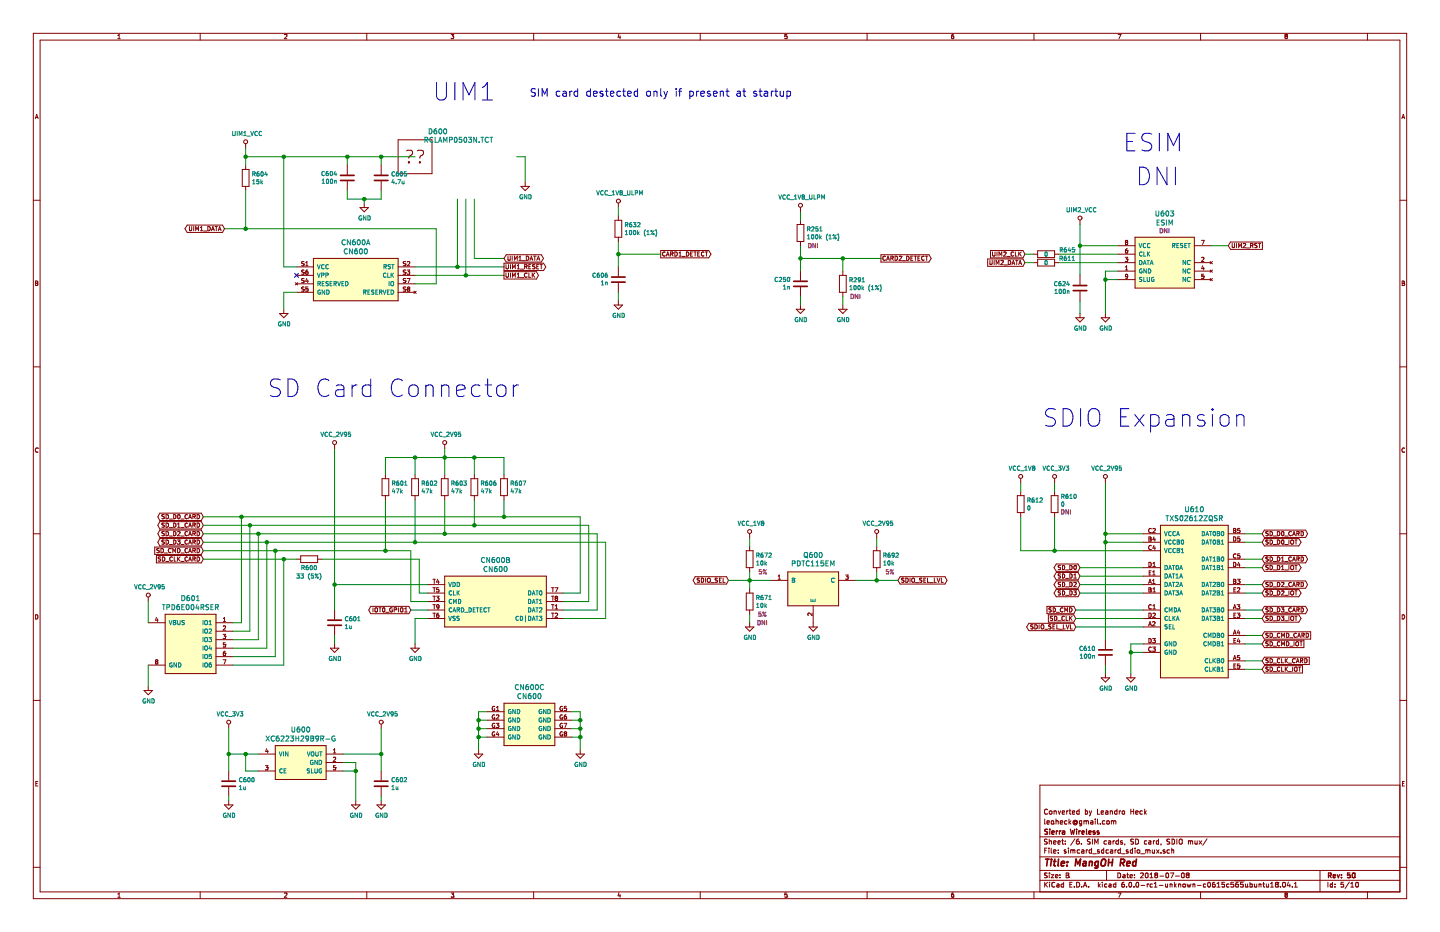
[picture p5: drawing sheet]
EESchema Schematic File Version 4
LIBS:mangoh_red_board-cache
EELAYER 26 0
EELAYER END
$Descr B 17000 11000
encoding utf-8
Sheet 6 10
Title "MangOH Red"
Date "2018-07-08"
Rev "50"
Comp "Sierra Wireless"
Comment1 "leoheck@gmail.com"
Comment2 "Converted by Leandro Heck"
Comment3 ""
Comment4 ""
$EndDescr
Text Notes 3150 4700 0    207  ~ 0
SD Card Connector
$Comp
L MangOH-Red:XC6223H29B9R-G U600
U 1 1
P 3050 8900
F 0 "U600" H 3550 9190 60  0000 C CNN
F 1 "XC6223H29B9R-G" H 3550 9084 60  0000 C CNN
F 2 "Package_DFN_QFN:AMS_QFN-4-1EP_2x2mm_P0.95mm_EP0.7x1.6mm" H 3050 8900 50  0001 C CNN
F 3 "" H 3050 8900 50  0001 C CNN
	1    3050 8900
	1    0    0    -1  
$EndComp
Text Notes 5100 1200 0    207  ~ 0
UIM1
Text Notes 13250 1800 0    207  ~ 0
ESIM
Text Notes 12300 5050 0    207  ~ 0
SDIO Expansion
Text Notes 13400 2200 0    207  ~ 0
DNI
Text Notes 6250 1150 0    89   ~ 0
SIM card destected only if present at startup
$Comp
L MangOH-Red:RCLAMP0503N.TCT D600
U 1 1
P 4900 1850
F 0 "D600" H 5050 2150 60  0000 L CNN
F 1 "RCLAMP0503N.TCT" H 5000 2050 60  0000 L CNN
F 2 "" H 4900 1850 50  0001 C CNN
F 3 "" H 4900 1850 50  0001 C CNN
	1    4900 1850
	1    0    0    -1  
$EndComp
$Comp
L MangOH-Red:ESIM U603
U 1 1
P 13200 2900
F 0 "U603" H 13750 3280 60  0000 C CNN
F 1 "ESIM" H 13750 3174 60  0000 C CNN
F 2 "" H 13200 2900 50  0001 C CNN
F 3 "/home/lheck/Dropbox/deepx/GOAT/DATASHEETS_MANGOH/pdfs/" H 13200 2900 50  0001 C CNN
F 4 "DNI" H 13750 3076 50  0000 C CNB "DNI"
	1    13200 2900
	1    0    0    -1  
$EndComp
$Comp
L power:GND #PWR063
U 1 1
P 13050 3700
F 0 "#PWR063" H 13050 3450 50  0001 C CNN
F 1 "GND" H 13055 3527 50  0000 C CNN
F 2 "" H 13050 3700 50  0001 C CNN
F 3 "" H 13050 3700 50  0001 C CNN
	1    13050 3700
	1    0    0    -1  
$EndComp
Wire Wire Line
	13200 3200 13050 3200
Wire Wire Line
	13050 3200 13050 3300
Wire Wire Line
	13200 3300 13050 3300
Connection ~ 13050 3300
Wire Wire Line
	13050 3300 13050 3700
$Comp
L MangOH-Red-Extra:UIM2_VCC #PWR061
U 1 1
P 12750 2650
F 0 "#PWR061" H 12750 2500 50  0001 C CNN
F 1 "UIM2_VCC" H 12767 2823 50  0000 C CNN
F 2 "" H 12750 2650 50  0001 C CNN
F 3 "" H 12750 2650 50  0001 C CNN
	1    12750 2650
	1    0    0    -1  
$EndComp
$Comp
L Device:C C624
U 1 1
P 12750 3400
F 0 "C624" H 12636 3354 50  0000 R CNN
F 1 "100n" H 12636 3445 50  0000 R CNN
F 2 "Capacitor_SMD:C_0402_1005Metric" H 12788 3250 50  0001 C CNN
F 3 "~" H 12750 3400 50  0001 C CNN
	1    12750 3400
	1    0    0    1   
$EndComp
Wire Wire Line
	13200 2900 12750 2900
Wire Wire Line
	12750 2900 12750 2650
Wire Wire Line
	12750 2900 12750 3250
Connection ~ 12750 2900
$Comp
L power:GND #PWR062
U 1 1
P 12750 3700
F 0 "#PWR062" H 12750 3450 50  0001 C CNN
F 1 "GND" H 12755 3527 50  0000 C CNN
F 2 "" H 12750 3700 50  0001 C CNN
F 3 "" H 12750 3700 50  0001 C CNN
	1    12750 3700
	1    0    0    -1  
$EndComp
Wire Wire Line
	12750 3550 12750 3700
Wire Wire Line
	13200 3000 12500 3000
Wire Wire Line
	13200 3100 12500 3100
Text GLabel 12100 3000 0    50   Input ~ 0
UIM2_CLK
Text GLabel 12100 3100 0    50   Input ~ 0
UIM2_DATA
$Comp
L Device:R R645
U 1 1
P 12350 3000
F 0 "R645" V 12300 3250 50  0000 C CNN
F 1 "0" V 12350 3000 50  0000 C CNN
F 2 "Resistor_SMD:R_0402_1005Metric" V 12280 3000 50  0001 C CNN
F 3 "~" H 12350 3000 50  0001 C CNN
	1    12350 3000
	0    1    1    0   
$EndComp
$Comp
L Device:R R611
U 1 1
P 12350 3100
F 0 "R611" V 12300 2850 50  0000 C CNN
F 1 "0" V 12350 3100 50  0000 C CNN
F 2 "Resistor_SMD:R_0402_1005Metric" V 12280 3100 50  0001 C CNN
F 3 "~" H 12350 3100 50  0001 C CNN
	1    12350 3100
	0    -1   1    0   
$EndComp
Wire Wire Line
	12100 3000 12200 3000
Wire Wire Line
	12100 3100 12200 3100
Text GLabel 14500 2900 2    50   Input ~ 0
UIM2_RST
Wire Wire Line
	14300 2900 14500 2900
$Comp
L MangOH-Red:CN600 CN600
U 1 1
P 3500 3150
F 0 "CN600" H 4200 3440 60  0000 C CNN
F 1 "CN600" H 4200 3334 60  0000 C CNN
F 2 "" H 3500 3150 50  0001 C CNN
F 3 "" H 3500 3150 50  0001 C CNN
	1    3500 3150
	1    0    0    -1  
$EndComp
$Comp
L power:GND #PWR041
U 1 1
P 3350 3650
F 0 "#PWR041" H 3350 3400 50  0001 C CNN
F 1 "GND" H 3355 3477 50  0000 C CNN
F 2 "" H 3350 3650 50  0001 C CNN
F 3 "" H 3350 3650 50  0001 C CNN
	1    3350 3650
	1    0    0    -1  
$EndComp
Wire Wire Line
	3500 3450 3350 3450
Wire Wire Line
	3350 3450 3350 3650
Wire Wire Line
	4900 3150 5400 3150
Wire Wire Line
	5400 3150 5400 2350
Wire Wire Line
	4900 3250 5500 3250
Wire Wire Line
	5500 3250 5500 2350
$Comp
L power:GND #PWR051
U 1 1
P 6200 2150
F 0 "#PWR051" H 6200 1900 50  0001 C CNN
F 1 "GND" H 6205 1977 50  0000 C CNN
F 2 "" H 6200 2150 50  0001 C CNN
F 3 "" H 6200 2150 50  0001 C CNN
	1    6200 2150
	1    0    0    -1  
$EndComp
Wire Wire Line
	6100 1850 6200 1850
Wire Wire Line
	6200 1850 6200 2150
Wire Wire Line
	5400 3150 5950 3150
Connection ~ 5400 3150
Wire Wire Line
	5500 3250 5950 3250
Connection ~ 5500 3250
Wire Wire Line
	5600 3050 5950 3050
Wire Wire Line
	5600 2350 5600 3050
Wire Wire Line
	4900 3350 5150 3350
Wire Wire Line
	5150 3350 5150 2700
$Comp
L Device:R R604
U 1 1
P 2900 2100
F 0 "R604" H 2970 2146 50  0000 L CNN
F 1 "15k" H 2970 2055 50  0000 L CNN
F 2 "Resistor_SMD:R_0402_1005Metric" V 2830 2100 50  0001 C CNN
F 3 "~" H 2900 2100 50  0001 C CNN
	1    2900 2100
	1    0    0    -1  
$EndComp
Wire Wire Line
	2650 2700 2900 2700
Wire Wire Line
	2900 2250 2900 2700
Connection ~ 2900 2700
Wire Wire Line
	2900 2700 5150 2700
Wire Wire Line
	2900 1950 2900 1850
$Comp
L MangOH-Red-Extra:UIM1_VCC #PWR040
U 1 1
P 2900 1750
F 0 "#PWR040" H 2900 1600 50  0001 C CNN
F 1 "UIM1_VCC" H 2917 1923 50  0000 C CNN
F 2 "" H 2900 1750 50  0001 C CNN
F 3 "" H 2900 1750 50  0001 C CNN
	1    2900 1750
	1    0    0    -1  
$EndComp
Connection ~ 2900 1850
Wire Wire Line
	2900 1850 2900 1750
Wire Wire Line
	2900 1850 3350 1850
$Comp
L Device:C C604
U 1 1
P 4100 2100
F 0 "C604" H 3986 2054 50  0000 R CNN
F 1 "100n" H 3986 2145 50  0000 R CNN
F 2 "Capacitor_SMD:C_0402_1005Metric" H 4138 1950 50  0001 C CNN
F 3 "~" H 4100 2100 50  0001 C CNN
	1    4100 2100
	1    0    0    1   
$EndComp
$Comp
L Device:C C605
U 1 1
P 4500 2100
F 0 "C605" H 4615 2146 50  0000 L CNN
F 1 "4.7u" H 4615 2055 50  0000 L CNN
F 2 "Capacitors_SMD:C_0603" H 4538 1950 50  0001 C CNN
F 3 "~" H 4500 2100 50  0001 C CNN
	1    4500 2100
	1    0    0    -1  
$EndComp
$Comp
L power:GND #PWR045
U 1 1
P 4300 2400
F 0 "#PWR045" H 4300 2150 50  0001 C CNN
F 1 "GND" H 4305 2227 50  0000 C CNN
F 2 "" H 4300 2400 50  0001 C CNN
F 3 "" H 4300 2400 50  0001 C CNN
	1    4300 2400
	1    0    0    -1  
$EndComp
Wire Wire Line
	4100 2250 4100 2350
Wire Wire Line
	4100 2350 4300 2350
Wire Wire Line
	4300 2350 4300 2400
Wire Wire Line
	4500 2250 4500 2350
Wire Wire Line
	4500 2350 4300 2350
Connection ~ 4300 2350
Wire Wire Line
	4500 1950 4500 1850
Connection ~ 4500 1850
Wire Wire Line
	4500 1850 4900 1850
Wire Wire Line
	4100 1950 4100 1850
Connection ~ 4100 1850
Wire Wire Line
	4100 1850 4500 1850
Text GLabel 2650 2700 0    50   BiDi ~ 0
UIM1_DATA
Text GLabel 5950 3050 2    50   BiDi ~ 0
UIM1_DATA
Text GLabel 5950 3150 2    50   Output ~ 0
UIM1_RESET
Text GLabel 5950 3250 2    50   Output ~ 0
UIM1_CLK
Wire Wire Line
	3500 3150 3350 3150
Wire Wire Line
	3350 3150 3350 1850
Connection ~ 3350 1850
Wire Wire Line
	3350 1850 4100 1850
$Comp
L power:GND #PWR054
U 1 1
P 7300 3550
F 0 "#PWR054" H 7300 3300 50  0001 C CNN
F 1 "GND" H 7305 3377 50  0000 C CNN
F 2 "" H 7300 3550 50  0001 C CNN
F 3 "" H 7300 3550 50  0001 C CNN
	1    7300 3550
	1    0    0    -1  
$EndComp
Text GLabel 7800 3000 2    50   Output ~ 0
CARD1_DETECT
$Comp
L Device:C C606
U 1 1
P 7300 3300
F 0 "C606" H 7186 3254 50  0000 R CNN
F 1 "1n" H 7186 3345 50  0000 R CNN
F 2 "Capacitor_SMD:C_0402_1005Metric" H 7338 3150 50  0001 C CNN
F 3 "~" H 7300 3300 50  0001 C CNN
	1    7300 3300
	1    0    0    1   
$EndComp
Wire Wire Line
	7300 3450 7300 3550
$Comp
L MangOH-Red-Extra:VCC_1V8_ULPM #PWR053
U 1 1
P 7300 2450
F 0 "#PWR053" H 7300 2300 50  0001 C CNN
F 1 "VCC_1V8_ULPM" H 7317 2623 50  0000 C CNN
F 2 "" H 7300 2450 50  0001 C CNN
F 3 "" H 7300 2450 50  0001 C CNN
	1    7300 2450
	1    0    0    -1  
$EndComp
Wire Wire Line
	7300 2850 7300 3000
$Comp
L Device:R R632
U 1 1
P 7300 2700
F 0 "R632" H 7370 2746 50  0000 L CNN
F 1 "100k (1%)" H 7370 2655 50  0000 L CNN
F 2 "Resistor_SMD:R_0402_1005Metric" V 7230 2700 50  0001 C CNN
F 3 "~" H 7300 2700 50  0001 C CNN
	1    7300 2700
	1    0    0    -1  
$EndComp
Wire Wire Line
	7300 2450 7300 2550
Wire Wire Line
	7800 3000 7300 3000
Connection ~ 7300 3000
Wire Wire Line
	7300 3000 7300 3150
$Comp
L MangOH-Red-Extra:VCC_1V8 #PWR059
U 1 1
P 12050 5700
F 0 "#PWR059" H 12050 5550 50  0001 C CNN
F 1 "VCC_1V8" H 12067 5873 50  0000 C CNN
F 2 "" H 12050 5700 50  0001 C CNN
F 3 "" H 12050 5700 50  0001 C CNN
	1    12050 5700
	1    0    0    -1  
$EndComp
$Comp
L MangOH-Red-Extra:VCC_3V3 #PWR060
U 1 1
P 12450 5700
F 0 "#PWR060" H 12450 5550 50  0001 C CNN
F 1 "VCC_3V3" H 12467 5873 50  0000 C CNN
F 2 "" H 12450 5700 50  0001 C CNN
F 3 "" H 12450 5700 50  0001 C CNN
	1    12450 5700
	1    0    0    -1  
$EndComp
$Comp
L power:GND #PWR066
U 1 1
P 13350 7950
F 0 "#PWR066" H 13350 7700 50  0001 C CNN
F 1 "GND" H 13355 7777 50  0000 C CNN
F 2 "" H 13350 7950 50  0001 C CNN
F 3 "" H 13350 7950 50  0001 C CNN
	1    13350 7950
	1    0    0    -1  
$EndComp
$Comp
L MangOH-Red-Extra:VCC_2V95 #PWR064
U 1 1
P 13050 5700
F 0 "#PWR064" H 13050 5550 50  0001 C CNN
F 1 "VCC_2V95" H 13067 5873 50  0000 C CNN
F 2 "" H 13050 5700 50  0001 C CNN
F 3 "" H 13050 5700 50  0001 C CNN
	1    13050 5700
	1    0    0    -1  
$EndComp
$Comp
L Device:C C610
U 1 1
P 13050 7700
F 0 "C610" H 13165 7746 50  0000 L CNN
F 1 "100n" H 13165 7655 50  0000 L CNN
F 2 "Capacitor_SMD:C_0402_1005Metric" H 13088 7550 50  0001 C CNN
F 3 "~" H 13050 7700 50  0001 C CNN
	1    13050 7700
	-1   0    0    -1  
$EndComp
Text GLabel 14900 6300 2    50   BiDi ~ 0
SD_D0_CARD
Text GLabel 14900 6400 2    50   BiDi ~ 0
SD_D0_IOT
Text GLabel 14900 6600 2    50   BiDi ~ 0
SD_D1_CARD
Text GLabel 14900 6700 2    50   BiDi ~ 0
SD_D1_IOT
Text GLabel 14900 6900 2    50   BiDi ~ 0
SD_D2_CARD
Text GLabel 14900 7000 2    50   BiDi ~ 0
SD_D2_IOT
Text GLabel 14900 7200 2    50   BiDi ~ 0
SD_D3_CARD
Text GLabel 14900 7300 2    50   BiDi ~ 0
SD_D3_IOT
Text GLabel 14900 7500 2    50   Input ~ 0
SD_CMD_CARD
Text GLabel 14900 7600 2    50   Input ~ 0
SD_CMD_IOT
Text GLabel 14900 7800 2    50   Input ~ 0
SD_CLK_CARD
Text GLabel 14900 7900 2    50   Input ~ 0
SD_CLK_IOT
Wire Wire Line
	14700 6300 14900 6300
Wire Wire Line
	14700 6400 14900 6400
Wire Wire Line
	14700 6600 14900 6600
Wire Wire Line
	14900 6700 14700 6700
Wire Wire Line
	14700 6900 14900 6900
Wire Wire Line
	14900 7000 14700 7000
Wire Wire Line
	14700 7200 14900 7200
Wire Wire Line
	14900 7300 14700 7300
Wire Wire Line
	14700 7500 14900 7500
Wire Wire Line
	14900 7600 14700 7600
Wire Wire Line
	14700 7800 14900 7800
Wire Wire Line
	14900 7900 14700 7900
Wire Wire Line
	13500 7600 13350 7600
Wire Wire Line
	13350 7600 13350 7700
Wire Wire Line
	13500 7700 13350 7700
Connection ~ 13350 7700
Wire Wire Line
	13350 7700 13350 7950
Text GLabel 12700 7200 0    50   Input ~ 0
SD_CMD
Text GLabel 12700 7300 0    50   Input ~ 0
SD_CLK
Text GLabel 12700 7400 0    50   BiDi ~ 0
SDIO_SEL_LVL
Text GLabel 12750 7000 0    50   BiDi ~ 0
SD_D3
Text GLabel 12750 6900 0    50   BiDi ~ 0
SD_D2
Text GLabel 12750 6800 0    50   BiDi ~ 0
SD_D1
Text GLabel 12750 6700 0    50   BiDi ~ 0
SD_D0
Wire Wire Line
	12750 6700 13500 6700
Wire Wire Line
	13500 6800 12750 6800
Wire Wire Line
	12750 6900 13500 6900
Wire Wire Line
	13500 7000 12750 7000
Wire Wire Line
	12700 7200 13500 7200
Wire Wire Line
	13500 7300 12700 7300
Wire Wire Line
	12700 7400 13500 7400
Wire Wire Line
	13500 6300 13050 6300
Wire Wire Line
	13050 6300 13050 5700
Wire Wire Line
	13500 6400 13050 6400
Wire Wire Line
	13050 6400 13050 6300
Connection ~ 13050 6300
Wire Wire Line
	13050 6400 13050 7550
Connection ~ 13050 6400
$Comp
L power:GND #PWR065
U 1 1
P 13050 7950
F 0 "#PWR065" H 13050 7700 50  0001 C CNN
F 1 "GND" H 13055 7777 50  0000 C CNN
F 2 "" H 13050 7950 50  0001 C CNN
F 3 "" H 13050 7950 50  0001 C CNN
	1    13050 7950
	1    0    0    -1  
$EndComp
Wire Wire Line
	13050 7850 13050 7950
$Comp
L Device:R R610
U 1 1
P 12450 5950
F 0 "R610" H 12520 6041 50  0000 L CNN
F 1 "0" H 12520 5950 50  0000 L CNN
F 2 "Resistor_SMD:R_0402_1005Metric" V 12380 5950 50  0001 C CNN
F 3 "~" H 12450 5950 50  0001 C CNN
F 4 "DNI" H 12520 5859 50  0000 L CNB "DNI"
	1    12450 5950
	1    0    0    -1  
$EndComp
$Comp
L Device:R R612
U 1 1
P 12050 5950
F 0 "R612" H 12120 5996 50  0000 L CNN
F 1 "0" H 12120 5905 50  0000 L CNN
F 2 "Resistor_SMD:R_0402_1005Metric" V 11980 5950 50  0001 C CNN
F 3 "~" H 12050 5950 50  0001 C CNN
	1    12050 5950
	1    0    0    -1  
$EndComp
Wire Wire Line
	13500 6500 12450 6500
Wire Wire Line
	12450 6500 12450 6100
Wire Wire Line
	12450 6500 12050 6500
Wire Wire Line
	12050 6500 12050 6100
Connection ~ 12450 6500
Wire Wire Line
	12050 5800 12050 5700
Wire Wire Line
	12450 5800 12450 5700
$Comp
L MangOH-Red:TPD6E004RSER D601
U 1 1
P 1750 7350
F 0 "D601" H 2250 7640 60  0000 C CNN
F 1 "TPD6E004RSER" H 2250 7534 60  0000 C CNN
F 2 "" H 1750 7350 50  0001 C CNN
F 3 "" H 1750 7350 50  0001 C CNN
	1    1750 7350
	1    0    0    -1  
$EndComp
$Comp
L power:GND #PWR037
U 1 1
P 1750 8100
F 0 "#PWR037" H 1750 7850 50  0001 C CNN
F 1 "GND" H 1755 7927 50  0000 C CNN
F 2 "" H 1750 8100 50  0001 C CNN
F 3 "" H 1750 8100 50  0001 C CNN
	1    1750 8100
	1    0    0    -1  
$EndComp
Wire Wire Line
	1750 7850 1750 8100
$Comp
L MangOH-Red-Extra:VCC_2V95 #PWR027
U 1 1
P 1750 7100
F 0 "#PWR027" H 1750 6950 50  0001 C CNN
F 1 "VCC_2V95" H 1767 7273 50  0000 C CNN
F 2 "" H 1750 7100 50  0001 C CNN
F 3 "" H 1750 7100 50  0001 C CNN
	1    1750 7100
	1    0    0    -1  
$EndComp
Wire Wire Line
	1750 7350 1750 7100
$Comp
L Device:C C600
U 1 1
P 2700 9250
F 0 "C600" H 2815 9296 50  0000 L CNN
F 1 "1u" H 2815 9205 50  0000 L CNN
F 2 "Capacitor_SMD:C_0402_1005Metric" H 2738 9100 50  0001 C CNN
F 3 "~" H 2700 9250 50  0001 C CNN
	1    2700 9250
	1    0    0    -1  
$EndComp
$Comp
L Device:C C602
U 1 1
P 4500 9250
F 0 "C602" H 4615 9296 50  0000 L CNN
F 1 "1u" H 4615 9205 50  0000 L CNN
F 2 "Capacitor_SMD:C_0402_1005Metric" H 4538 9100 50  0001 C CNN
F 3 "~" H 4500 9250 50  0001 C CNN
	1    4500 9250
	1    0    0    -1  
$EndComp
$Comp
L power:GND #PWR044
U 1 1
P 4200 9450
F 0 "#PWR044" H 4200 9200 50  0001 C CNN
F 1 "GND" H 4205 9277 50  0000 C CNN
F 2 "" H 4200 9450 50  0001 C CNN
F 3 "" H 4200 9450 50  0001 C CNN
	1    4200 9450
	1    0    0    -1  
$EndComp
$Comp
L MangOH-Red-Extra:VCC_3V3 #PWR038
U 1 1
P 2700 8600
F 0 "#PWR038" H 2700 8450 50  0001 C CNN
F 1 "VCC_3V3" H 2717 8773 50  0000 C CNN
F 2 "" H 2700 8600 50  0001 C CNN
F 3 "" H 2700 8600 50  0001 C CNN
	1    2700 8600
	1    0    0    -1  
$EndComp
Wire Wire Line
	3050 8900 2900 8900
Wire Wire Line
	2700 8900 2700 8600
Wire Wire Line
	3050 9100 2900 9100
Wire Wire Line
	2900 9100 2900 8900
Connection ~ 2900 8900
Wire Wire Line
	2900 8900 2700 8900
Wire Wire Line
	2700 8900 2700 9100
Connection ~ 2700 8900
$Comp
L power:GND #PWR039
U 1 1
P 2700 9450
F 0 "#PWR039" H 2700 9200 50  0001 C CNN
F 1 "GND" H 2705 9277 50  0000 C CNN
F 2 "" H 2700 9450 50  0001 C CNN
F 3 "" H 2700 9450 50  0001 C CNN
	1    2700 9450
	1    0    0    -1  
$EndComp
Wire Wire Line
	2700 9400 2700 9450
Wire Wire Line
	4200 9000 4200 9100
Wire Wire Line
	4050 9100 4200 9100
Connection ~ 4200 9100
Wire Wire Line
	4200 9100 4200 9450
Wire Wire Line
	4050 9000 4200 9000
Wire Wire Line
	4050 8900 4500 8900
Wire Wire Line
	4500 8900 4500 9100
$Comp
L power:GND #PWR047
U 1 1
P 4500 9450
F 0 "#PWR047" H 4500 9200 50  0001 C CNN
F 1 "GND" H 4505 9277 50  0000 C CNN
F 2 "" H 4500 9450 50  0001 C CNN
F 3 "" H 4500 9450 50  0001 C CNN
	1    4500 9450
	1    0    0    -1  
$EndComp
Wire Wire Line
	4500 9400 4500 9450
$Comp
L MangOH-Red-Extra:VCC_2V95 #PWR046
U 1 1
P 4500 8600
F 0 "#PWR046" H 4500 8450 50  0001 C CNN
F 1 "VCC_2V95" H 4517 8773 50  0000 C CNN
F 2 "" H 4500 8600 50  0001 C CNN
F 3 "" H 4500 8600 50  0001 C CNN
	1    4500 8600
	1    0    0    -1  
$EndComp
Wire Wire Line
	4500 8600 4500 8900
Connection ~ 4500 8900
$Comp
L MangOH-Red:CN600 CN600
U 2 1
P 5050 6900
F 0 "CN600" H 5850 7190 60  0000 C CNN
F 1 "CN600" H 5850 7084 60  0000 C CNN
F 2 "" H 5050 6900 50  0001 C CNN
F 3 "" H 5050 6900 50  0001 C CNN
	2    5050 6900
	1    0    0    -1  
$EndComp
$Comp
L MangOH-Red:CN600 CN600
U 3 1
P 5750 8400
F 0 "CN600" H 6250 8690 60  0000 C CNN
F 1 "CN600" H 6250 8584 60  0000 C CNN
F 2 "" H 5750 8400 50  0001 C CNN
F 3 "" H 5750 8400 50  0001 C CNN
	3    5750 8400
	1    0    0    -1  
$EndComp
$Comp
L power:GND #PWR050
U 1 1
P 5650 8850
F 0 "#PWR050" H 5650 8600 50  0001 C CNN
F 1 "GND" H 5655 8677 50  0000 C CNN
F 2 "" H 5650 8850 50  0001 C CNN
F 3 "" H 5650 8850 50  0001 C CNN
	1    5650 8850
	1    0    0    -1  
$EndComp
$Comp
L power:GND #PWR052
U 1 1
P 6850 8850
F 0 "#PWR052" H 6850 8600 50  0001 C CNN
F 1 "GND" H 6855 8677 50  0000 C CNN
F 2 "" H 6850 8850 50  0001 C CNN
F 3 "" H 6850 8850 50  0001 C CNN
	1    6850 8850
	1    0    0    -1  
$EndComp
Wire Wire Line
	6750 8400 6850 8400
Wire Wire Line
	6850 8400 6850 8500
Wire Wire Line
	6750 8500 6850 8500
Connection ~ 6850 8500
Wire Wire Line
	6750 8600 6850 8600
Wire Wire Line
	6850 8500 6850 8600
Connection ~ 6850 8600
Wire Wire Line
	6850 8600 6850 8700
Wire Wire Line
	6750 8700 6850 8700
Connection ~ 6850 8700
Wire Wire Line
	6850 8700 6850 8850
Wire Wire Line
	5750 8400 5650 8400
Wire Wire Line
	5650 8400 5650 8500
Wire Wire Line
	5750 8700 5650 8700
Connection ~ 5650 8700
Wire Wire Line
	5650 8700 5650 8850
Wire Wire Line
	5750 8600 5650 8600
Connection ~ 5650 8600
Wire Wire Line
	5650 8600 5650 8700
Wire Wire Line
	5750 8500 5650 8500
Connection ~ 5650 8500
Wire Wire Line
	5650 8500 5650 8600
$Comp
L power:GND #PWR048
U 1 1
P 4900 7600
F 0 "#PWR048" H 4900 7350 50  0001 C CNN
F 1 "GND" H 4905 7427 50  0000 C CNN
F 2 "" H 4900 7600 50  0001 C CNN
F 3 "" H 4900 7600 50  0001 C CNN
	1    4900 7600
	1    0    0    -1  
$EndComp
Wire Wire Line
	5050 7300 4900 7300
Wire Wire Line
	4900 7300 4900 7600
$Comp
L Device:C C601
U 1 1
P 3950 7350
F 0 "C601" H 4065 7396 50  0000 L CNN
F 1 "1u" H 4065 7305 50  0000 L CNN
F 2 "Capacitor_SMD:C_0402_1005Metric" H 3988 7200 50  0001 C CNN
F 3 "~" H 3950 7350 50  0001 C CNN
	1    3950 7350
	1    0    0    -1  
$EndComp
$Comp
L power:GND #PWR043
U 1 1
P 3950 7600
F 0 "#PWR043" H 3950 7350 50  0001 C CNN
F 1 "GND" H 3955 7427 50  0000 C CNN
F 2 "" H 3950 7600 50  0001 C CNN
F 3 "" H 3950 7600 50  0001 C CNN
	1    3950 7600
	1    0    0    -1  
$EndComp
Wire Wire Line
	3950 7500 3950 7600
$Comp
L MangOH-Red-Extra:VCC_2V95 #PWR042
U 1 1
P 3950 5300
F 0 "#PWR042" H 3950 5150 50  0001 C CNN
F 1 "VCC_2V95" H 3967 5473 50  0000 C CNN
F 2 "" H 3950 5300 50  0001 C CNN
F 3 "" H 3950 5300 50  0001 C CNN
	1    3950 5300
	1    0    0    -1  
$EndComp
Wire Wire Line
	5050 6900 3950 6900
Wire Wire Line
	3950 6900 3950 7200
Text GLabel 2400 6100 0    50   BiDi ~ 0
SD_D0_CARD
Text GLabel 2400 6200 0    50   BiDi ~ 0
SD_D1_CARD
Text GLabel 2400 6300 0    50   BiDi ~ 0
SD_D2_CARD
Text GLabel 2400 6400 0    50   BiDi ~ 0
SD_D3_CARD
Text GLabel 2400 6500 0    50   Input ~ 0
SD_CMD_CARD
Text GLabel 2400 6600 0    50   Input ~ 0
SD_CLK_CARD
Wire Wire Line
	6650 7000 6850 7000
Wire Wire Line
	6850 7000 6850 6100
Wire Wire Line
	6850 6100 5950 6100
Wire Wire Line
	2400 6200 2950 6200
Wire Wire Line
	6950 6200 6950 7100
Wire Wire Line
	6950 7100 6650 7100
Wire Wire Line
	6650 7200 7050 7200
Wire Wire Line
	7050 7200 7050 6300
Wire Wire Line
	7050 6300 5250 6300
Wire Wire Line
	6650 7300 7150 7300
Wire Wire Line
	7150 7300 7150 6400
Wire Wire Line
	7150 6400 4900 6400
$Comp
L Device:R R601
U 1 1
P 4550 5750
F 0 "R601" H 4620 5796 50  0000 L CNN
F 1 "47k" H 4620 5705 50  0000 L CNN
F 2 "Resistor_SMD:R_0402_1005Metric" V 4480 5750 50  0001 C CNN
F 3 "~" H 4550 5750 50  0001 C CNN
	1    4550 5750
	1    0    0    -1  
$EndComp
$Comp
L Device:R R602
U 1 1
P 4900 5750
F 0 "R602" H 4970 5796 50  0000 L CNN
F 1 "47k" H 4970 5705 50  0000 L CNN
F 2 "Resistor_SMD:R_0402_1005Metric" V 4830 5750 50  0001 C CNN
F 3 "~" H 4900 5750 50  0001 C CNN
	1    4900 5750
	1    0    0    -1  
$EndComp
$Comp
L Device:R R603
U 1 1
P 5250 5750
F 0 "R603" H 5320 5796 50  0000 L CNN
F 1 "47k" H 5320 5705 50  0000 L CNN
F 2 "Resistor_SMD:R_0402_1005Metric" V 5180 5750 50  0001 C CNN
F 3 "~" H 5250 5750 50  0001 C CNN
	1    5250 5750
	1    0    0    -1  
$EndComp
$Comp
L Device:R R606
U 1 1
P 5600 5750
F 0 "R606" H 5670 5796 50  0000 L CNN
F 1 "47k" H 5670 5705 50  0000 L CNN
F 2 "Resistor_SMD:R_0402_1005Metric" V 5530 5750 50  0001 C CNN
F 3 "~" H 5600 5750 50  0001 C CNN
	1    5600 5750
	1    0    0    -1  
$EndComp
$Comp
L Device:R R607
U 1 1
P 5950 5750
F 0 "R607" H 6020 5796 50  0000 L CNN
F 1 "47k" H 6020 5705 50  0000 L CNN
F 2 "Resistor_SMD:R_0402_1005Metric" V 5880 5750 50  0001 C CNN
F 3 "~" H 5950 5750 50  0001 C CNN
	1    5950 5750
	1    0    0    -1  
$EndComp
Wire Wire Line
	5050 7000 4950 7000
Wire Wire Line
	4950 7000 4950 6600
Wire Wire Line
	4850 7100 5050 7100
$Comp
L Device:R R600
U 1 1
P 3650 6600
F 0 "R600" V 3750 6600 50  0000 C CNN
F 1 "33 (5%)" V 3850 6600 50  0000 C CNN
F 2 "Resistor_SMD:R_0402_1005Metric" V 3580 6600 50  0001 C CNN
F 3 "~" H 3650 6600 50  0001 C CNN
	1    3650 6600
	0    -1   1    0   
$EndComp
Wire Wire Line
	2400 6600 3350 6600
Wire Wire Line
	3800 6600 4950 6600
Wire Wire Line
	2750 7350 2850 7350
Wire Wire Line
	2850 7350 2850 6100
Connection ~ 2850 6100
Wire Wire Line
	2850 6100 2400 6100
Wire Wire Line
	2750 7450 2950 7450
Wire Wire Line
	2950 7450 2950 6200
Connection ~ 2950 6200
Wire Wire Line
	2950 6200 5600 6200
Wire Wire Line
	2750 7550 3050 7550
Wire Wire Line
	3050 7550 3050 6300
Connection ~ 3050 6300
Wire Wire Line
	3050 6300 2400 6300
Wire Wire Line
	2750 7650 3150 7650
Wire Wire Line
	3150 7650 3150 6400
Connection ~ 3150 6400
Wire Wire Line
	3150 6400 2400 6400
Wire Wire Line
	2750 7750 3250 7750
Wire Wire Line
	3250 7750 3250 6500
Connection ~ 3250 6500
Wire Wire Line
	3250 6500 2400 6500
Wire Wire Line
	2750 7850 3350 7850
Wire Wire Line
	3350 7850 3350 6600
Connection ~ 3350 6600
Wire Wire Line
	3350 6600 3500 6600
Wire Wire Line
	5950 5900 5950 6100
Connection ~ 5950 6100
Wire Wire Line
	5950 6100 2850 6100
Wire Wire Line
	5600 5900 5600 6200
Connection ~ 5600 6200
Wire Wire Line
	5600 6200 6950 6200
Wire Wire Line
	5250 5900 5250 6300
Connection ~ 5250 6300
Wire Wire Line
	5250 6300 3050 6300
Wire Wire Line
	4900 5900 4900 6400
Connection ~ 4900 6400
Wire Wire Line
	4900 6400 3150 6400
Wire Wire Line
	4550 5900 4550 6500
Connection ~ 4550 6500
Wire Wire Line
	4550 6500 3250 6500
Wire Wire Line
	4850 6500 4850 7100
Wire Wire Line
	4550 6500 4850 6500
$Comp
L MangOH-Red-Extra:VCC_2V95 #PWR049
U 1 1
P 5250 5300
F 0 "#PWR049" H 5250 5150 50  0001 C CNN
F 1 "VCC_2V95" H 5267 5473 50  0000 C CNN
F 2 "" H 5250 5300 50  0001 C CNN
F 3 "" H 5250 5300 50  0001 C CNN
	1    5250 5300
	1    0    0    -1  
$EndComp
Wire Wire Line
	5250 5300 5250 5400
Wire Wire Line
	5250 5400 5600 5400
Wire Wire Line
	5950 5400 5950 5600
Wire Wire Line
	5250 5400 4900 5400
Wire Wire Line
	4550 5400 4550 5600
Connection ~ 5250 5400
Wire Wire Line
	4900 5600 4900 5400
Connection ~ 4900 5400
Wire Wire Line
	4900 5400 4550 5400
Wire Wire Line
	5250 5400 5250 5600
Wire Wire Line
	5600 5400 5600 5600
Connection ~ 5600 5400
Wire Wire Line
	5600 5400 5950 5400
Connection ~ 3950 6900
Wire Wire Line
	3950 5300 3950 6900
Text GLabel 4850 7200 0    50   BiDi ~ 0
IOT0_GPIO1
Wire Wire Line
	4850 7200 5050 7200
$Comp
L MangOH-Red:PDTC115EM Q600
U 1 1
P 9100 6850
F 0 "Q600" H 9600 7150 60  0000 C CNN
F 1 "PDTC115EM" H 9600 7050 60  0000 C CNN
F 2 "" H 9100 6850 50  0001 C CNN
F 3 "" H 9100 6850 50  0001 C CNN
	1    9100 6850
	1    0    0    -1  
$EndComp
$Comp
L power:GND #PWR057
U 1 1
P 9600 7350
F 0 "#PWR057" H 9600 7100 50  0001 C CNN
F 1 "GND" H 9605 7177 50  0000 C CNN
F 2 "" H 9600 7350 50  0001 C CNN
F 3 "" H 9600 7350 50  0001 C CNN
	1    9600 7350
	1    0    0    -1  
$EndComp
$Comp
L MangOH-Red-Extra:VCC_2V95 #PWR058
U 1 1
P 10350 6350
F 0 "#PWR058" H 10350 6200 50  0001 C CNN
F 1 "VCC_2V95" H 10367 6523 50  0000 C CNN
F 2 "" H 10350 6350 50  0001 C CNN
F 3 "" H 10350 6350 50  0001 C CNN
	1    10350 6350
	1    0    0    -1  
$EndComp
$Comp
L MangOH-Red-Extra:VCC_1V8 #PWR055
U 1 1
P 8850 6350
F 0 "#PWR055" H 8850 6200 50  0001 C CNN
F 1 "VCC_1V8" H 8867 6523 50  0000 C CNN
F 2 "" H 8850 6350 50  0001 C CNN
F 3 "" H 8850 6350 50  0001 C CNN
	1    8850 6350
	1    0    0    -1  
$EndComp
Text GLabel 10600 6850 2    50   BiDi ~ 0
SDIO_SEL_LVL
Text GLabel 8600 6850 0    50   BiDi ~ 0
SDIO_SEL
$Comp
L Device:R R671
U 1 1
P 8850 7100
F 0 "R671" H 8920 7146 50  0000 L CNN
F 1 "10k" H 8920 7055 50  0000 L CNN
F 2 "Resistor_SMD:R_0402_1005Metric" V 8780 7100 50  0001 C CNN
F 3 "~" H 8850 7100 50  0001 C CNN
F 4 "5%" H 9000 6950 50  0000 C CNN "Tolerance"
F 5 "DNI" H 9000 6850 50  0000 C CNB "DNI"
	1    8850 7100
	1    0    0    -1  
$EndComp
$Comp
L Device:R R672
U 1 1
P 8850 6600
F 0 "R672" H 8920 6646 50  0000 L CNN
F 1 "10k" H 8920 6555 50  0000 L CNN
F 2 "Resistor_SMD:R_0402_1005Metric" V 8780 6600 50  0001 C CNN
F 3 "~" H 8850 6600 50  0001 C CNN
F 4 "5%" H 8950 6450 50  0000 L CNN "Tolerance"
	1    8850 6600
	1    0    0    -1  
$EndComp
Wire Wire Line
	8600 6850 8850 6850
Wire Wire Line
	8850 6750 8850 6850
Connection ~ 8850 6850
Wire Wire Line
	8850 6850 9100 6850
Wire Wire Line
	8850 6850 8850 6950
$Comp
L power:GND #PWR056
U 1 1
P 8850 7350
F 0 "#PWR056" H 8850 7100 50  0001 C CNN
F 1 "GND" H 8855 7177 50  0000 C CNN
F 2 "" H 8850 7350 50  0001 C CNN
F 3 "" H 8850 7350 50  0001 C CNN
	1    8850 7350
	1    0    0    -1  
$EndComp
Wire Wire Line
	8850 7250 8850 7350
Wire Wire Line
	8850 6350 8850 6450
$Comp
L Device:R R692
U 1 1
P 10350 6600
F 0 "R692" H 10420 6646 50  0000 L CNN
F 1 "10k" H 10420 6555 50  0000 L CNN
F 2 "Resistor_SMD:R_0402_1005Metric" V 10280 6600 50  0001 C CNN
F 3 "~" H 10350 6600 50  0001 C CNN
F 4 "5%" H 10450 6450 50  0000 L CNN "Tolerance"
	1    10350 6600
	1    0    0    -1  
$EndComp
Wire Wire Line
	10350 6350 10350 6450
Wire Wire Line
	10100 6850 10350 6850
Wire Wire Line
	10350 6850 10350 6750
Wire Wire Line
	10600 6850 10350 6850
Connection ~ 10350 6850
$Comp
L power:GND #PWR0350
U 1 1
P 9450 3600
F 0 "#PWR0350" H 9450 3350 50  0001 C CNN
F 1 "GND" H 9455 3427 50  0000 C CNN
F 2 "" H 9450 3600 50  0001 C CNN
F 3 "" H 9450 3600 50  0001 C CNN
	1    9450 3600
	1    0    0    -1  
$EndComp
Text GLabel 10400 3050 2    50   Output ~ 0
CARD2_DETECT
$Comp
L Device:C C250
U 1 1
P 9450 3350
F 0 "C250" H 9336 3304 50  0000 R CNN
F 1 "1n" H 9336 3395 50  0000 R CNN
F 2 "Capacitor_SMD:C_0402_1005Metric" H 9488 3200 50  0001 C CNN
F 3 "~" H 9450 3350 50  0001 C CNN
	1    9450 3350
	1    0    0    1   
$EndComp
Wire Wire Line
	9450 3500 9450 3600
$Comp
L MangOH-Red-Extra:VCC_1V8_ULPM #PWR0349
U 1 1
P 9450 2500
F 0 "#PWR0349" H 9450 2350 50  0001 C CNN
F 1 "VCC_1V8_ULPM" H 9467 2673 50  0000 C CNN
F 2 "" H 9450 2500 50  0001 C CNN
F 3 "" H 9450 2500 50  0001 C CNN
	1    9450 2500
	1    0    0    -1  
$EndComp
Wire Wire Line
	9450 2900 9450 3050
$Comp
L Device:R R251
U 1 1
P 9450 2750
F 0 "R251" H 9520 2796 50  0000 L CNN
F 1 "100k (1%)" H 9520 2705 50  0000 L CNN
F 2 "Resistor_SMD:R_0402_1005Metric" V 9380 2750 50  0001 C CNN
F 3 "~" H 9450 2750 50  0001 C CNN
F 4 "DNI" H 9600 2600 50  0000 C CNB "DNI"
	1    9450 2750
	1    0    0    -1  
$EndComp
Wire Wire Line
	9450 2500 9450 2600
Wire Wire Line
	10400 3050 9950 3050
Connection ~ 9450 3050
Wire Wire Line
	9450 3050 9450 3200
$Comp
L Device:R R291
U 1 1
P 9950 3350
F 0 "R291" H 10020 3396 50  0000 L CNN
F 1 "100k (1%)" H 10020 3305 50  0000 L CNN
F 2 "Resistor_SMD:R_0402_1005Metric" V 9880 3350 50  0001 C CNN
F 3 "~" H 9950 3350 50  0001 C CNN
F 4 "DNI" H 10100 3200 50  0000 C CNB "DNI"
	1    9950 3350
	1    0    0    -1  
$EndComp
Wire Wire Line
	9950 3200 9950 3050
Connection ~ 9950 3050
Wire Wire Line
	9950 3050 9450 3050
$Comp
L power:GND #PWR0351
U 1 1
P 9950 3600
F 0 "#PWR0351" H 9950 3350 50  0001 C CNN
F 1 "GND" H 9955 3427 50  0000 C CNN
F 2 "" H 9950 3600 50  0001 C CNN
F 3 "" H 9950 3600 50  0001 C CNN
	1    9950 3600
	1    0    0    -1  
$EndComp
Wire Wire Line
	9950 3500 9950 3600
$Comp
L MangOH-Red:TXS02612ZQSR U610
U 1 1
P 13500 6300
F 0 "U610" H 14100 6590 60  0000 C CNN
F 1 "TXS02612ZQSR" H 14100 6484 60  0000 C CNN
F 2 "Package_BGA:BGA-25_6.35x6.35mm_Layout5x5_P1.27mm" H 13500 6300 50  0001 C CNN
F 3 "" H 13500 6300 50  0001 C CNN
	1    13500 6300
	1    0    0    -1  
$EndComp
NoConn ~ 3500 3250
$EndSCHEMATC
